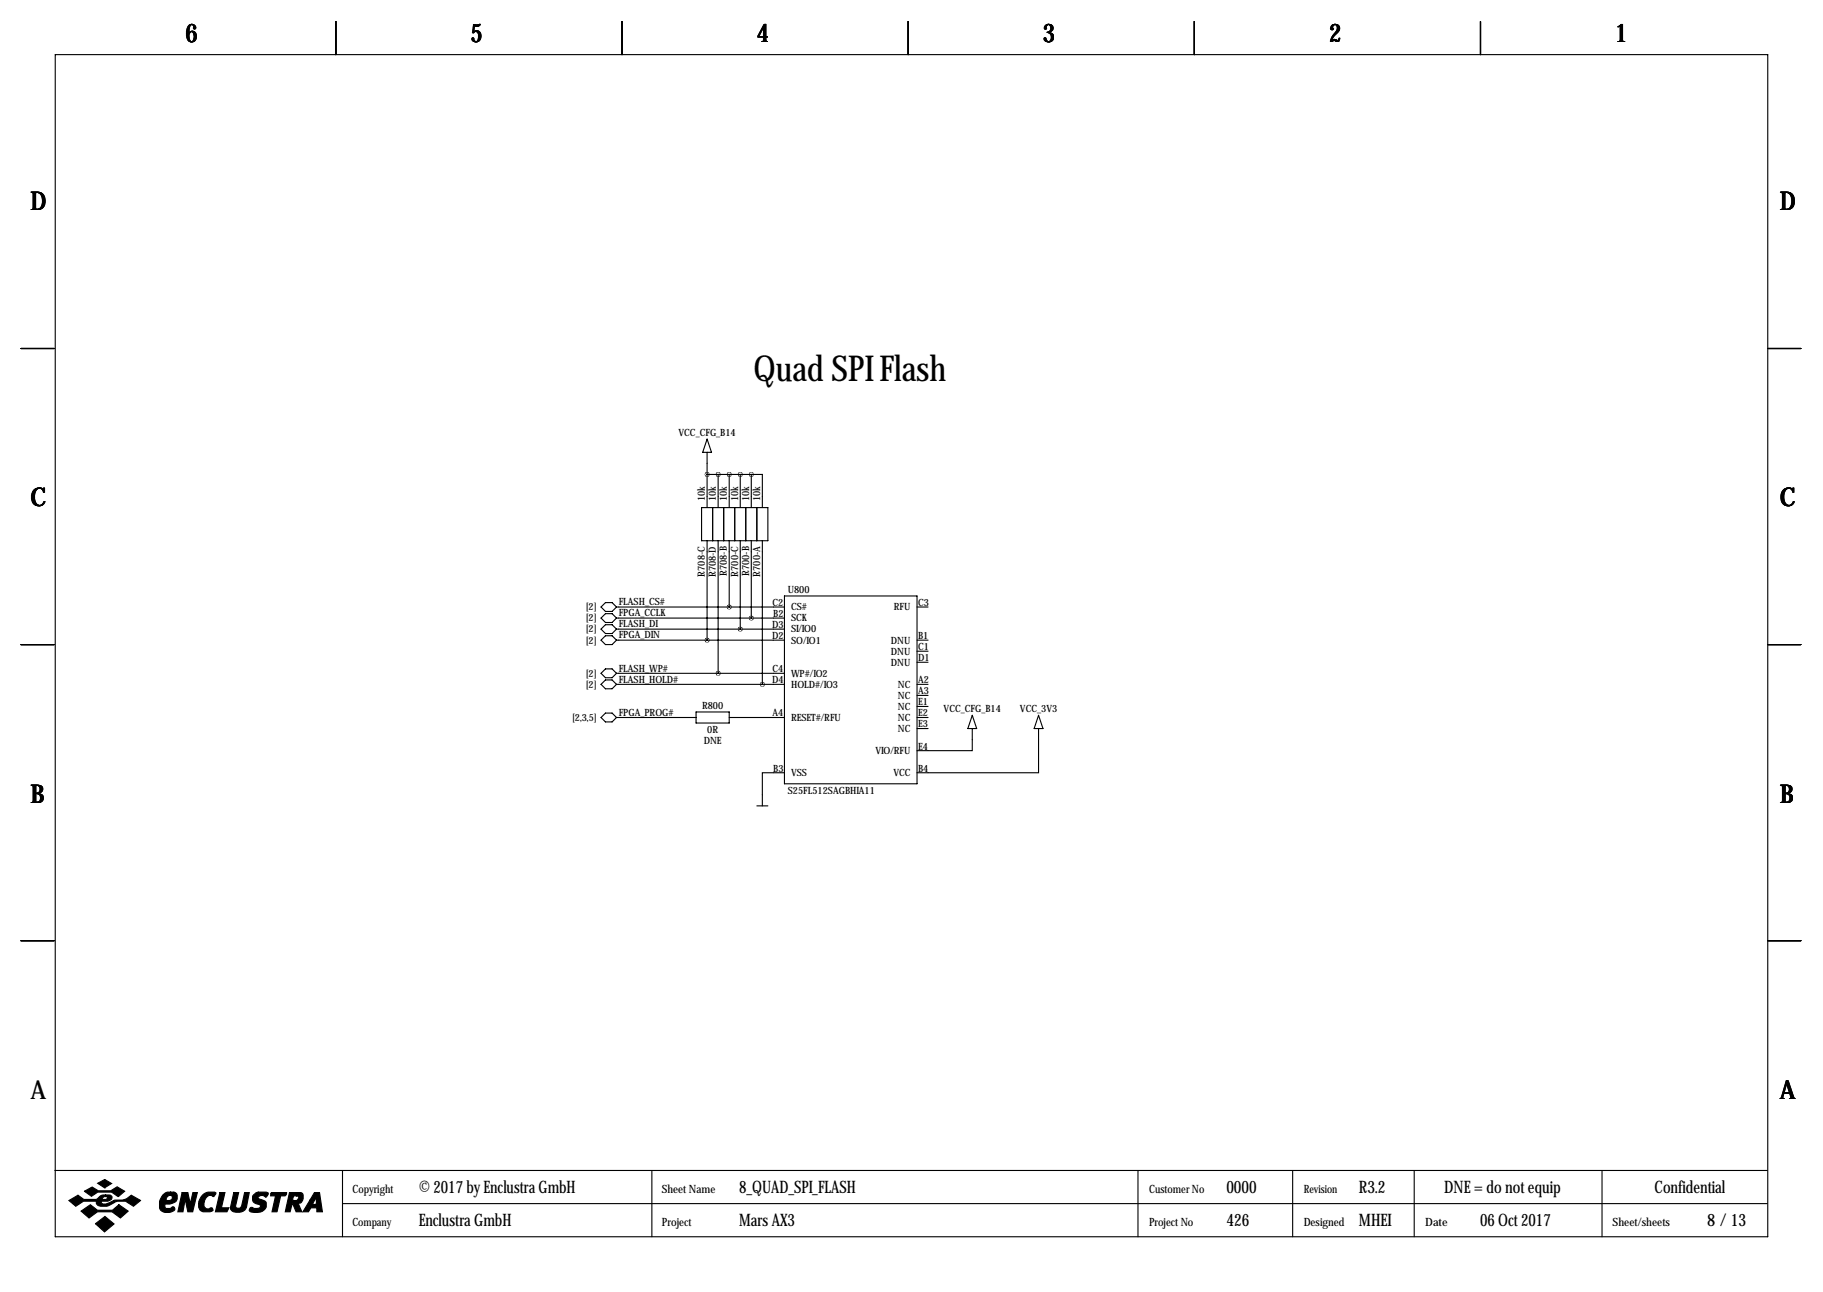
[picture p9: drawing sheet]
<svg xmlns="http://www.w3.org/2000/svg" width="419mm" height="297mm" viewBox="0 0 419 297" stroke-linecap="round" stroke-linejoin="round" font-family="sans-serif">
<g fill="none" stroke="#000" stroke-width=".25">
<path d="M12.7 12.6h393.7v271.7h-393.7zM77.2 4.9v7.7M143 4.9v7.7M208.8 4.9v7.7M274.6 4.9v7.7M340.4 4.9v7.7M4.8 80.1h7.6M406.4 80.1h7.6M161.3 116.7h15.2v7.6h-15.2zM162.6 104v12.7M162.6 101l1 3h-2.1zM162.6 109.1h10.1"/>
<path d="M163.8 116.7v7.6M165.1 109.1v7.6M166.4 116.7v7.6M167.6 109.1v7.6M168.9 116.7v7.6M170.2 109.1v7.6M171.4 116.7v7.6M172.7 109.1h2.6v7.6M172.7 109.1v7.6M174 116.7v7.6M138.2 139.6l1-1.1h1.5l1 1.1-1 1h-1.5zM141.7 139.6h38.6"/>
<path d="M162.6 124.3v22.9M165.1 124.3v30.5M167.6 124.3v15.3M170.2 124.3v20.3M172.7 124.3v17.8M175.3 124.3v33M180.3 137h30.5v43.2h-30.5zM210.8 139.6h2.6M4.8 148.2h7.6M138.2 147.2l1-1h1.5l1 1-1 1h-1.5zM138.2 142.1l1-1h1.5l1 1-1 1h-1.5zM138.2 144.6l1-1h1.5l1 1-1 1.1h-1.5z"/>
<path d="M138.2 154.8l1-1h1.5l1 1-1 1h-1.5zM138.2 157.3l1-1h1.5l1 1-1 1.1h-1.5zM141.7 142.1h38.6M141.7 144.6h38.6M141.7 157.3h38.6M141.7 154.8h38.6M141.7 147.2h38.6M210.8 157.3h2.6M210.8 147.2h2.6M210.8 149.7h2.6M210.8 152.3h2.6M210.8 159.9h2.6"/>
<path d="M406.4 148.2h7.6M138.2 165l1-1.1h1.5l1 1.1-1 1h-1.5zM141.7 165h18.3M160 163.7h7.6v2.5h-7.6zM167.6 165h12.7M180.3 177.7h-5v7.6M210.8 165h2.6M210.8 162.4h2.6M210.8 167.5h2.6M223.5 167.5v5.1h-12.7M223.5 164.5l1 3h-2zM238.8 167.5v10.2h-28"/>
<path d="M238.8 164.5l1 3h-2.1zM174 185.3h2.5M4.8 216.3h7.6M406.4 216.3h7.6M12.6 269.1h393.7M78.7 269.1v15.2M78.7 276.7h327.6M149.9 269.1v15.2M261.6 269.1v15.2M297.2 269.1v15.2M325.1 269.1v15.2M368.3 269.1v15.2"/>
</g>
<g fill="#000" stroke="#000" stroke-width=".25">
<path d="M15.8 276l2.1-1.2 1.4 1h2.8l.3-.2a1.77 1.77 0 0 1 1.9-.9v.4l-.6 .2-.2 .5h.9l.3-.6-.4-.1v-.4h.9a.59 .59 0 0 1 .6 .7l-.2 .4-.8 .4h-1.4l-.1 .1 .1 .4a3.2 3.2 0 0 0 2.7-.7l.3-.1a4 4 0 0 0 3.8-1.1l2.1 1.2-1.6 1.3a4 4 0 0 0-5.5-.2 2.66 2.66 0 0 1-2.9-.2l-.1-.7h-3l-1.8 1.1zM19.4 273.9l1.8-1 1.4 .9h2.9l1.4-.9 1.8 1-1.5 1.2-1.5-1h-3.2l-1.5 .9zM22.5 272l1.6-.8 1.6 .9-1.6 1zM18.6 278.4l2.2-1.4 1.6 1.2h3.5l1.4-1.2 2.2 1.4-1.8 1.6-1.9-1.4h-3.4l-1.9 1.4zM37.4 274.7a1.75 1.75 0 0 1 1.8-.6v.7a.82 .82 0 0 0-.8 1.2h.6a.6 .6 0 0 0 .6-.5 .6 .6 0 0 0-.4-.7v-.7h.8l.5 .3a1.61 1.61 0 0 1 0 1.7 1.61 1.61 0 0 1-1.5 .7h-1v.9l.2 .1h.9l.7-.4 .4 .4a1.06 1.06 0 0 1-1.3 1 1.82 1.82 0 0 1-2.2-1.1 3.5 3.5 0 0 1 .7-3zM41.9 274.2h1.3l.5 2.6 .6-2.6h1.1l-1.1 4.4h-1.1l-.6-2.9-.5 2.9h-1.2zM46.7 274.6a2.78 2.78 0 0 1 2.9-.4l-.4 .9a1.32 1.32 0 0 0-2.1 .8l-.2 .8a.98 .98 0 0 0 1.1 1.2 .55 .55 0 0 1 .6-.2 .55 .55 0 0 1 .4 .6l-.7 .3-1.8-.1a1.79 1.79 0 0 1-.8-2.3zM50.5 274.2h1.2l-.8 3.5h1.7l-.4 .9h-2.7zM53.7 274.2h1.2l-.7 3.1a.73 .73 0 0 0 .7 .5 .73 .73 0 0 0 .7-.6l.6-3h1.1l-.7 3.4a2.28 2.28 0 0 1-3.6 .4v-.4zM58.3 274.7l.8-.6h2.1l.5 .2v.2l-.6 .7a.96 .96 0 0 0-1-.4 .96 .96 0 0 0-.8 .6l1.7 .8a1.71 1.71 0 0 1-.1 1.8 1.71 1.71 0 0 1-1.7 .8l-1.4-.2a.51 .51 0 0 1-.4-.7 .51 .51 0 0 1 .8-.2l1 .1a.52 .52 0 0 0 .6-.2 .52 .52 0 0 0-.2-.7 1.39 1.39 0 0 1-1.4-.6 1.39 1.39 0 0 1 .1-1.6zM62.2 274.4l.2-.2h3.5l-.1 .4-.3 .3h-1l-.8 3.7h-1.2l.8-3.7h-1.1zM66.5 274.2h1.7v.7h-.7l-.2 1.1h.9l.3-.3a.44 .44 0 0 0 .1-.5 .44 .44 0 0 0-.4-.3v-.7h1l.3 .2 .2 .3v.9a1.03 1.03 0 0 1-1.2 1l.9 2h-1.3l-.8-1.8h-.1l-.5 1.8h-1.1z"/>
<path d="M72.3 274.2h1.2l.6 4.4h-1.3v-.9h-1.3l-.6 .9h-1.3l1.7-2.7h1l-.4 .8 .2 .2h.4l.2-.2v-1.5l-.4 .7h-1zM21.9 281.3l2.2-1.6 2.1 1.7-2.2 1.8z"/>
</g>
<path d="M175.2 157.3a.05 .05 0 0 0 .1 0 .05 .05 0 0 0-.1 0zM167.6 139.6a.05 .05 0 0 0 .1 0 .05 .05 0 0 0-.1 0zM170.1 144.6a.05 .05 0 0 0 .1 0 .05 .05 0 0 0-.1 0zM172.7 142.1a.05 .05 0 0 0 .1 0 .05 .05 0 0 0-.1 0zM162.5 147.2a.05 .05 0 0 0 .1 0 .05 .05 0 0 0-.1 0zM172.7 109.1a.05 .05 0 0 0 .1 0 .05 .05 0 0 0-.1 0zM170.1 109.1a.05 .05 0 0 0 .1 0 .05 .05 0 0 0-.1 0zM167.6 109.1a.05 .05 0 0 0 .1 0 .05 .05 0 0 0-.1 0zM162.5 109.1a.05 .05 0 0 0 .1 0 .05 .05 0 0 0-.1 0z" fill="#000" stroke="#000" stroke-width="1"/>
<text font-size="8.2" x="173.2" y="87.5">Quad SPI Flash</text>
<g font-size="5.9">
<text x="42.7" y="9.8">6</text>
<text x="108.2" y="9.8">5</text>
<text x="174" y="9.8">4</text>
<text x="239.8" y="9.8">3</text>
<text x="305.6" y="9.8">2</text>
<text x="371.3" y="9.8">1</text>
<text x="7" y="48.4">D</text>
<text x="409.2" y="48.4">D</text>
<text x="7" y="116.4">C</text>
<text x="409.2" y="116.4">C</text>
<text x="7" y="184.5">B</text>
<text x="409.2" y="184.5">B</text>
<text x="7" y="252.6">A</text>
<text x="409.2" y="252.6">A</text>
</g>
<g font-size="4">
<text x="96.3" y="274.2">© 2017 by Enclustra GmbH</text>
<text x="169.9" y="274.2">8_QUAD_SPI_FLASH</text>
<text x="281.9" y="274.2">0000</text>
<text x="312.4" y="274.2">R3.2</text>
<text x="332" y="274.2">DNE = do not equip</text>
<text x="380.4" y="274.2">Confidential</text>
<text x="96.3" y="281.8">Enclustra GmbH</text>
<text x="169.9" y="281.8">Mars AX3</text>
<text x="281.9" y="281.8">426</text>
<text x="312.4" y="281.8">MHEI</text>
<text x="340.3" y="281.8">06 Oct 2017</text>
<text x="392.5" y="281.8">8 / 13</text>
</g>
<g font-size="2.6">
<text x="81" y="274.2">Copyright</text>
<text x="152.1" y="274.2">Sheet Name</text>
<text x="264.2" y="274.2">Customer No</text>
<text x="299.7" y="274.2">Revision</text>
<text x="81" y="281.8">Company</text>
<text x="152.1" y="281.8">Project</text>
<text x="264.2" y="281.8">Project No</text>
<text x="299.7" y="281.8">Designed</text>
<text x="327.7" y="281.8">Date</text>
<text x="370.7" y="281.8">Sheet/sheets</text>
</g>
<g font-size="2.3">
<text x="156" y="100.2">VCC_CFG_B14</text>
<text x="162.1" y="115.2" transform="rotate(-90 162.1 115.2)">10k</text>
<text x="164.6" y="115.2" transform="rotate(-90 164.6 115.2)">10k</text>
<text x="167.1" y="115.2" transform="rotate(-90 167.1 115.2)">10k</text>
<text x="169.7" y="115.2" transform="rotate(-90 169.7 115.2)">10k</text>
<text x="172.2" y="115.2" transform="rotate(-90 172.2 115.2)">10k</text>
<text x="174.8" y="115.2" transform="rotate(-90 174.8 115.2)">10k</text>
<text x="162.1" y="132.5" transform="rotate(-90 162.1 132.5)">R708-C</text>
<text x="164.6" y="132.7" transform="rotate(-90 164.6 132.7)">R708-D</text>
<text x="167.1" y="132.4" transform="rotate(-90 167.1 132.4)">R708-B</text>
<text x="169.7" y="132.5" transform="rotate(-90 169.7 132.5)">R700-C</text>
<text x="172.2" y="132.4" transform="rotate(-90 172.2 132.4)">R700-B</text>
<text x="174.8" y="132.5" transform="rotate(-90 174.8 132.5)">R700-A</text>
<text x="181.1" y="136.3">U800</text>
<text x="134.7" y="140.3">[2]</text>
<text x="134.7" y="142.9">[2]</text>
<text x="142.2" y="139.2">FLASH_CS#</text>
<text x="142.2" y="141.7">FPGA_CCLK</text>
<text x="177.6" y="139.3">C2</text>
<text x="177.7" y="141.8">B2</text>
<text x="181.9" y="142.9">SCK</text>
<text x="181.9" y="140.3">CS#</text>
<text x="205.5" y="140.3">RFU</text>
<text x="211.1" y="139.3">C3</text>
<text x="134.7" y="145.4">[2]</text>
<text x="134.7" y="147.9">[2]</text>
<text x="142.2" y="144.2">FLASH_DI</text>
<text x="142.2" y="146.8">FPGA_DIN</text>
<text x="177.5" y="144.4">D3</text>
<text x="177.5" y="146.9">D2</text>
<text x="181.9" y="145.4">SI/IO0</text>
<text x="181.9" y="147.9">SO/IO1</text>
<text x="204.8" y="147.9">DNU</text>
<text x="211.1" y="146.9">B1</text>
<text x="211.1" y="149.5">C1</text>
<text x="134.7" y="155.6">[2]</text>
<text x="142.2" y="154.4">FLASH_WP#</text>
<text x="177.6" y="154.5">C4</text>
<text x="181.9" y="155.6">WP#/IO2</text>
<text x="204.8" y="150.5">DNU</text>
<text x="204.8" y="153">DNU</text>
<text x="211.1" y="152">D1</text>
<text x="134.7" y="158.1">[2]</text>
<text x="142.2" y="156.9">FLASH_HOLD#</text>
<text x="177.5" y="157.1">D4</text>
<text x="181.9" y="158.1">HOLD#/IO3</text>
<text x="206.4" y="158.1">NC</text>
<text x="206.4" y="160.6">NC</text>
<text x="211.1" y="157.1">A2</text>
<text x="211.1" y="159.6">A3</text>
<text x="131.5" y="165.7">[2,3,5]</text>
<text x="142.2" y="164.6">FPGA_PROG#</text>
<text x="161.4" y="162.9">R800</text>
<text x="177.6" y="164.7">A4</text>
<text x="181.9" y="165.7">RESET#/RFU</text>
<text x="206.4" y="163.2">NC</text>
<text x="206.4" y="165.7">NC</text>
<text x="211.1" y="162.2">E1</text>
<text x="211.1" y="164.7">E2</text>
<text x="211.1" y="167.2">E3</text>
<text x="216.9" y="163.7">VCC_CFG_B14</text>
<text x="234.5" y="163.7">VCC_3V3</text>
<text x="161.8" y="171.1">DNE</text>
<text x="162.6" y="168.5">0R</text>
<text x="201.3" y="173.3">VIO/RFU</text>
<text x="206.4" y="168.3">NC</text>
<text x="211.1" y="172.3">E4</text>
<text x="177.7" y="177.4">B3</text>
<text x="181.9" y="178.4">VSS</text>
<text x="205.4" y="178.4">VCC</text>
<text x="211.1" y="177.4">B4</text>
<text x="181.1" y="182.5">S25FL512SAGBHIA11</text>
</g>
</svg>
